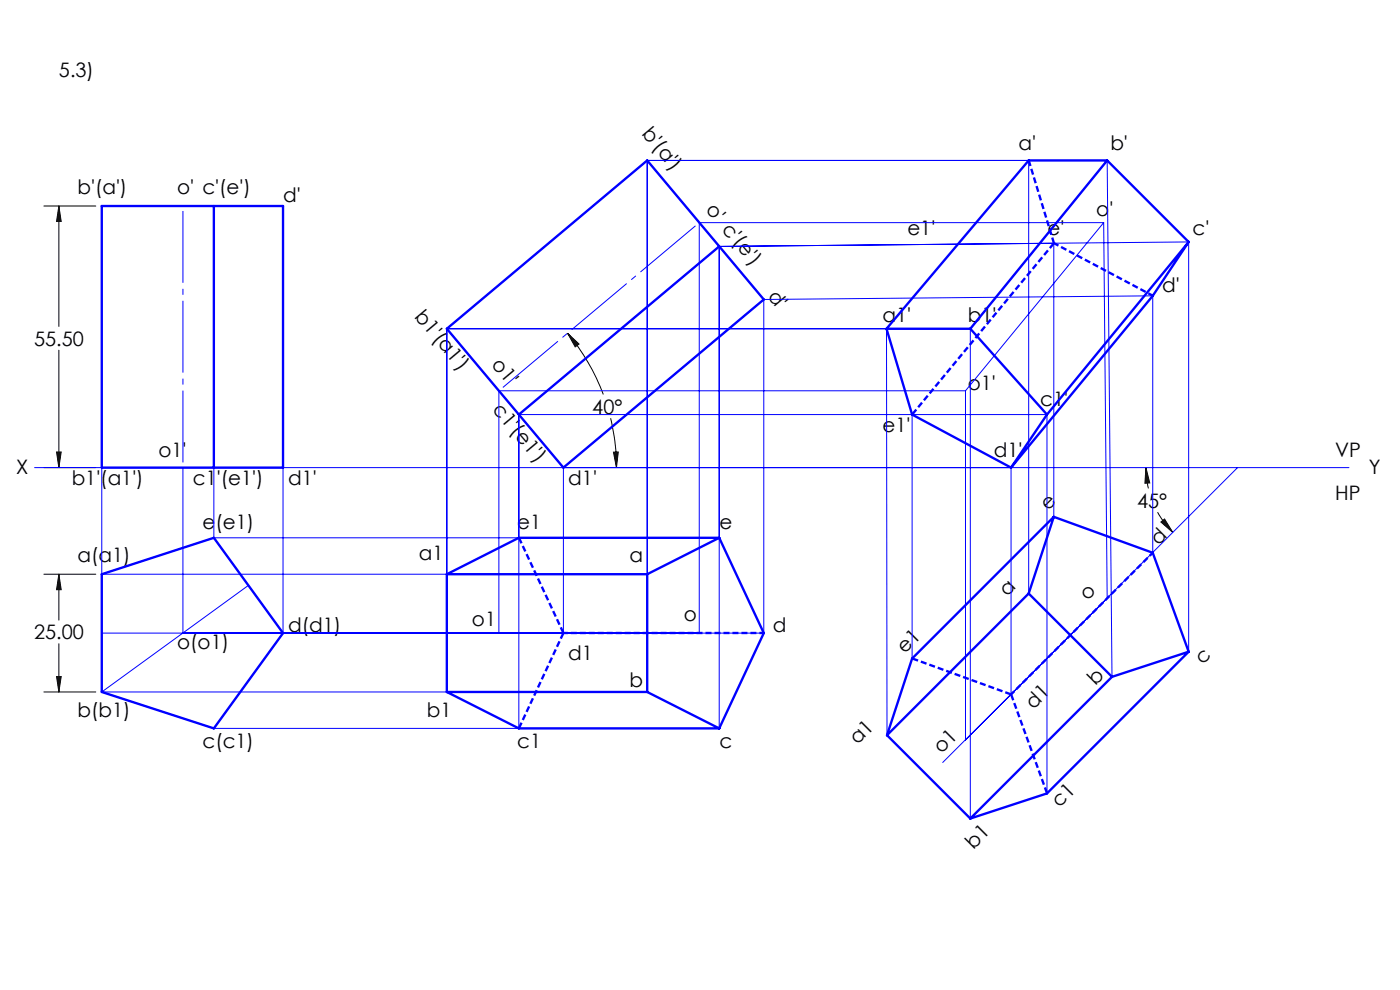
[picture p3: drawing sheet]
<svg xmlns="http://www.w3.org/2000/svg" width="297mm" height="210mm" viewBox="0 0 297 210" stroke-linecap="round" stroke-linejoin="round" font-family="sans-serif">
<g fill="none" stroke="#000" stroke-width=".21">
<path d="M9.3 43.7h11M12.5 43.7v25.5M12.5 43.7l.5 3.3h-1zM12.5 74.3v24.9M120.4 70.7l2.4 2.3-.8 .6zM120.4 70.7a45 45 0 0 1 7.6 13M9.3 99.2h11M12 95.9h1l-.5 3.3zM129.5 88.7a42.9 42.9 0 0 1 1.3 10.5M130.1 95.9h1.1l-.4 3.3zM243.1 99.2l.8 3.2-1 .1zM243.1 99.2l.1 1.7 .4 2.7"/>
<path d="M245.6 108.6a20.7 20.7 0 0 0 3.2 4.4M246.3 110.7l.8-.6 1.7 2.9zM9.3 121.8h11M12.5 121.8v9.7M12.5 136.6v10.2M12.5 121.8l.5 3.3h-1zM9.3 146.8h11M12 143.5h1l-.5 3.3z"/>
</g>
<path d="M38.8 43.7v55.5M148.4 47.2l-42.5 35.7" fill="none" stroke="#00f" stroke-width=".21" stroke-dasharray="15.2 1.3 1.3 1.3" stroke-dashoffset="-1.1" stroke-linecap="butt"/>
<path d="M218.2 34l5.4 17.6M110.1 114l9.4 20.3M193.5 139.7l21 7.6M110.1 154.5l9.4-20.2M222.1 168.3l-7.6-21" fill="none" stroke="#00f" stroke-width=".5" stroke-dasharray="1.3 .6" stroke-linecap="butt"/>
<path d="M119.5 134.3h42.5M214.5 147.3l30.1-30.1" fill="none" stroke="#00f" stroke-width=".5" stroke-dasharray="1.3 .6" stroke-dashoffset=".3" stroke-linecap="butt"/>
<path d="M223.6 51.6l21 11.1" fill="none" stroke="#00f" stroke-width=".5" stroke-dasharray="1.3 .6" stroke-dashoffset=".2" stroke-linecap="butt"/>
<path d="M223.6 51.6l-30.1 36.3" fill="none" stroke="#00f" stroke-width=".5" stroke-dasharray="1.3 .6" stroke-dashoffset="-.1" stroke-linecap="butt"/>
<g fill="none" stroke="#00f" stroke-width=".21">
<path d="M137.3 34l-42.5 35.7M137.3 34l24.7 29.5M137.3 34v112.8h-115.7M137.3 34h97.6M218.2 34v91.9M234.9 34l1 109.6M234.9 34l-29.1 35.7M45.4 43.7v70.4M152.6 52.3l-42.5 35.6M152.6 52.3v102.2h-107.2M152.6 52.3l99.6-1v86.9M223.6 51.6v58"/>
<path d="M234.1 47.2h-85.8v87.1M234.1 47.2l.8 79.7-30.1 30.1v-74.1M234.1 47.2l-29.3 35.7M94.8 69.7l24.7 29.5M94.8 69.7v77.1M94.8 69.7h111M162 63.5v70.8h-140.4M162 63.5l-42.5 35.7M162 63.5l82.5-.7v54.5M188.1 69.7l.1 86.3M205.8 69.7v103.9M7.3 99.2h278.9"/>
<path d="M38.8 99.2v35.1M110.1 87.9v66.6M110.1 87.9h112v80.4M119.5 99.2v35.1M193.5 87.9v51.8M204.8 82.9h-99v51.4M214.5 99.2v48.1M262.5 99.2l-62.5 62.5M45.4 114.1l14.6 20.2M45.4 114.1l-23.8 7.7h115.7M45.4 114.1h107.2M52.7 124.2l-31.1 22.6"/>
<path d="M60 134.3v-90.6h-38.4v103.1M60 134.3l-14.6 20.2M21.6 146.8l23.8 7.7"/>
</g>
<g fill="none" stroke="#00f" stroke-width=".5">
<path d="M234.9 34h-16.7l-30.1 35.7M234.9 34l17.3 17.3M234.9 34l-29.1 35.7M21.6 43.7h38.4v55.5h-38.4zM45.4 43.7v55.5M152.6 52.3l-42.5 35.6M252.2 51.3l-7.7 11.5-30 36.4M252.2 51.3l-30.1 36.6M94.8 69.7l42.5-35.7 24.7 29.5-42.5 35.7zM188.1 69.7l5.4 18.2 21 11.3M188.1 69.7h17.7M205.8 69.7l16.3 18.2"/>
<path d="M222.1 87.9l-7.6 11.3M152.6 114.1l9.4 20.2-9.4 20.2M152.6 114.1l-15.3 7.7M152.6 114.1h-42.5l-15.3 7.7M223.6 109.6l-30.1 30.1-5.3 16.3M223.6 109.6l20.9 7.7 7.7 20.9M223.6 109.6l-5.4 16.3M21.6 121.8l23.8-7.7 14.6 20.2-14.6 20.2-23.8-7.7zM94.8 121.8v25M94.8 121.8h42.5M137.3 121.8v25M218.2 125.9l-30 30.1"/>
<path d="M218.2 125.9l17.7 17.7M252.2 138.2l-30.1 30.1-16.3 5.3M252.2 138.2l-16.3 5.4M94.8 146.8l15.3 7.7h42.5M94.8 146.8h42.5M137.3 146.8l15.3 7.7M188.2 156l17.6 17.6M235.9 143.6l-30.1 30"/>
</g>
<path d="M12.5 43.7l.5 3.3h-1zM12 95.9h1l-.5 3.3zM12.5 121.8l.5 3.3h-1zM12 143.5h1l-.5 3.3zM130.1 95.9h1.1l-.4 3.3zM120.4 70.7l2.4 2.3-.8 .6zM243.1 99.2l.8 3.2-1 .1zM246.3 110.7l.8-.6 1.7 2.9z" fill="#000"/>
<g font-size="4.2">
<text x="12.5" y="16.4">5.3)</text>
<text x="136" y="28.4" transform="rotate(50 136 28.4)">b'(a')</text>
<text x="216.1" y="31.9">a'</text>
<text x="235.6" y="31.9">b'</text>
<text x="16.4" y="41.1">b'(a')</text>
<text x="37.6" y="41.1">o' c'(e')</text>
<text x="60.1" y="42.8">d'</text>
<text x="149.6" y="44.6" transform="rotate(50 149.6 44.6)">o' c'(e')</text>
<text x="232.6" y="45.8">o'</text>
<text x="192.5" y="49.9">e1'</text>
<text x="222.2" y="49.9">e'</text>
<text x="253" y="49.9">c'</text>
<text x="162.7" y="62.9" transform="rotate(50 162.7 62.9)">d'</text>
<text x="246.6" y="61.9">d'</text>
<text x="87.8" y="67.2" transform="rotate(50 87.8 67.2)">b1'(a1')</text>
<text x="187.2" y="68.4">a1'</text>
<text x="205.3" y="68.4">b1'</text>
<text x="7.2" y="73.3">55.50</text>
<text x="104.2" y="77.5" transform="rotate(50 104.2 77.5)">o1'</text>
<text x="205.3" y="82.7">o1'</text>
<text x="104.3" y="86.9" transform="rotate(50 104.3 86.9)">c1'(e1')</text>
<text x="125.7" y="87.8">40°</text>
<text x="220.7" y="86.2">c1'</text>
<text x="187.2" y="91.6">e1'</text>
<text x="3.4" y="100.5">X</text>
<text x="33.6" y="97">o1'</text>
<text x="210.8" y="97">d1'</text>
<text x="283.2" y="97">VP</text>
<text x="290.4" y="100.5">Y</text>
<text x="15.2" y="102.9">b1'(a1')</text>
<text x="40.9" y="102.9">c1'(e1')</text>
<text x="61.1" y="102.9">d1'</text>
<text x="120.6" y="102.9">d1'</text>
<text x="241.2" y="107.7">45°</text>
<text x="283.2" y="106.1">HP</text>
<text x="42.9" y="112.2">e(e1)</text>
<text x="109.7" y="112.2">e1</text>
<text x="152.7" y="112.2">e</text>
<text x="222.4" y="108.3" transform="rotate(-45 222.4 108.3)">e</text>
<text x="16.4" y="119.1">a(a1)</text>
<text x="88.8" y="118.9">a1</text>
<text x="133.5" y="119.1">a</text>
<text x="245.7" y="115.7" transform="rotate(-45 245.7 115.7)">d</text>
<text x="145.1" y="131.6">o</text>
<text x="213.7" y="126.7" transform="rotate(-45 213.7 126.7)">a</text>
<text x="230.7" y="127.4" transform="rotate(-45 230.7 127.4)">o</text>
<text x="7.2" y="135.6">25.00</text>
<text x="37.6" y="137.8">o(o1)</text>
<text x="61.1" y="134">d(d1)</text>
<text x="100.1" y="132.8">o1</text>
<text x="164" y="134">d</text>
<text x="120.6" y="140">d1</text>
<text x="192" y="138.7" transform="rotate(-45 192 138.7)">e1</text>
<text x="255.2" y="141.1" transform="rotate(-45 255.2 141.1)">c</text>
<text x="133.5" y="145.6">b</text>
<text x="232.4" y="145.4" transform="rotate(-45 232.4 145.4)">b</text>
<text x="16.4" y="152">b(b1)</text>
<text x="90.6" y="152">b1</text>
<text x="219.3" y="150.6" transform="rotate(-45 219.3 150.6)">d1</text>
<text x="42.9" y="158.6">c(c1)</text>
<text x="109.7" y="158.6">c1</text>
<text x="152.7" y="158.6">c</text>
<text x="181.9" y="158.1" transform="rotate(-45 181.9 158.1)">a1</text>
<text x="199.8" y="160" transform="rotate(-45 199.8 160)">o1</text>
<text x="224.8" y="171.5" transform="rotate(-45 224.8 171.5)">c1</text>
<text x="206.6" y="180.3" transform="rotate(-45 206.6 180.3)">b1</text>
</g>
</svg>
